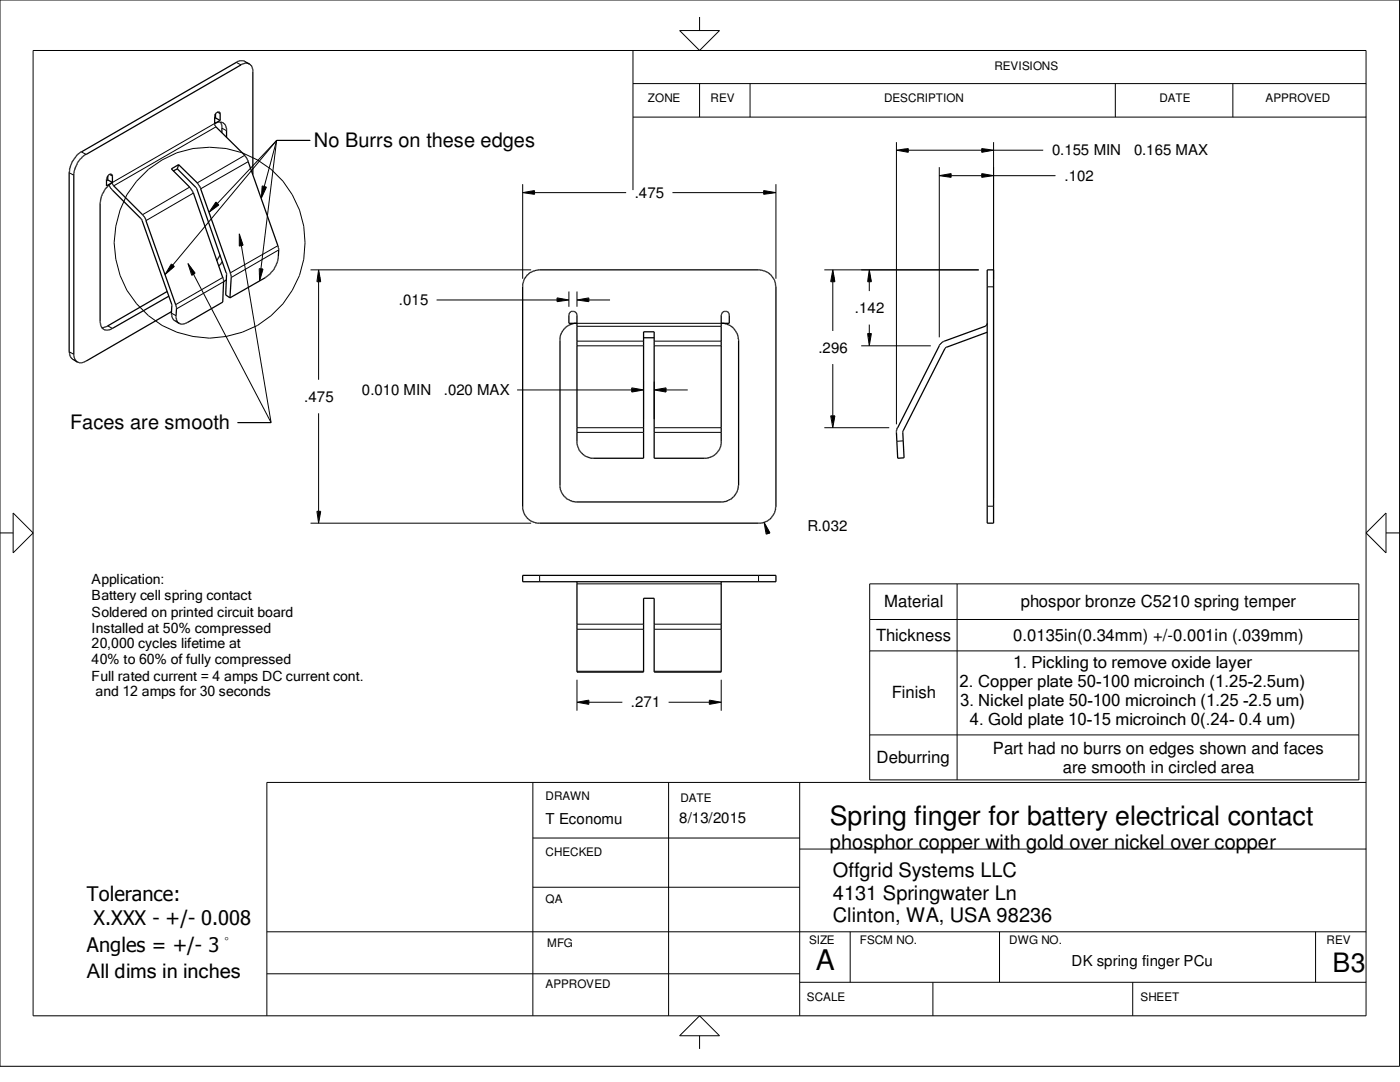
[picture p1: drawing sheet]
<svg xmlns="http://www.w3.org/2000/svg" width="279mm" height="216mm" viewBox="0 0 279 216" stroke-linecap="round" stroke-linejoin="round" font-family="sans-serif">
<g fill="none" stroke="#000" stroke-width=".25">
<path d="M49.8 12.8l-1.2-.7h-.8l-.6 .3-30.9 17.9a5.8 5.8 0 0 0-2.4 3.4l-.1 36.7 .3 1 1.3 .8M21.5 35.2l-.2 .5v1.4l1.1-.7M21.5 35.9v-.8l.2-.2a.45 .45 0 0 1 .7 .1l.1 1.9 6.3 6.3 .3 .6 6 17.1 .1 .7a4 4 0 0 0 0 2.3l.5 .6M21.5 35.9l.9 .5M21.5 35.9l-.2 .2M21.8 36.9l-.5 .5a5.6 5.6 0 0 0-1.3 3v24l.4 1.1 .6 .4 1-.1 11.7-6.7M21.8 36.9l.2 .6 6.3 6.3 6 17v2.4l.4 .7 1 .6M22.4 36.4l-.6 .5M35.4 33.7l3.7 3.6 .2 .4 5.9 16.7-.2 4.4 .9 .6M35.4 33.7l-.9 .4M35.6 32.9l-1.4 .8 3.8 3.8 .6 1 5.9 16.9 .1 .8M35.6 32.9l3.9 3.8 .5 .8 6.1 17.1v.8l-.2 4"/>
<path d="M35.6 32.9l-.2 .8M43 22.8l-.2 .2 .1 2.1 6 5.9 .6 1.1 6 17v2.1a6 6 0 0 1-.9 2.6l-1.6 1.6-7.1 4M43 23.5v-.8l.3-.3h.6v1.6M43 23.5l-.2 .1M43 23.5l.9 .5M43.9 24l-1.1 .6 .5-.2h1l.7 .5 .2 .7v1.8M44 24.4l.3 .6v1.5M50.5 34.8v-21a1.22 1.22 0 0 0-1-1.1l-.7-.1-.7 .3-30.9 17.9a5.2 5.2 0 0 0-2.5 3.7v36.6l.2 .6 .5 .5M33.4 58.2l-12 6.9-1.1 .3M43.9 50.9l-.6 1.1M44.4 52.2l-.7 .9M44.6 56.2l-.2 4.1-7.1 4.1-.7 .3-.9-.2"/>
<path d="M45.1 55.9l-.5 .3M105.2 54.9a4.1 4.1 0 0 1 2.2-1.1h44.3a3.5 3.5 0 0 1 3.2 3.3l-.1 44.2a3.4 3.4 0 0 1-1.8 2.8l-1 .3h-44.9l-1-.3-1-.9-.5-.8-.3-.8v-45l.3-.8zM197 53.8h1.3v50.6h-1.3zM34.3 62.1l-17.1 10-.8 .3h-.7l-.3-.2M114.6 64.5l-1.1 .4-.5 .3-1 1.3-.2 .8v30.1a3.8 3.8 0 0 0 2.9 2.8h29.7a3.5 3.5 0 0 0 3-3.3l-.1-29.3a3.4 3.4 0 0 0-1.8-2.7l-1-.4M115.1 64.5h-1.6v-1.8l.5-.6h.6l.5 .4v.2v25.9a3.9 3.9 0 0 0 2.8 2.8h10.5v-25.2h2.2v25.2h10.5l1.1-.3 1-.8 .5-.8 .2-.9v-25.8l.4-.6 .8-.1 .4 .6v1.8h-1.6M128.4 67.4h2.2M197 64.7l-.3 .4-8.3 3-.9 .6-8.5 16.8-.1 .8 .3 5.1h1.2l-.2-5.4 8.4-16.6 8.4-3.1M104.3 114.8h50.6v1.3h-50.6zM115.1 116.1v18h13.3v-14.7h2.2v14.7h13.3v-18"/>
</g>
<g fill="none" stroke="#000" stroke-width=".2">
<path d="M0 0h279.3v212.8h-279.3zM6.6 10.1h266v192.6h-266zM47.2 12.4l.9 .6M126.3 16.7h146.3M126.3 10.1v27.8M135.6 6.1h8l-4 4zM139.6 3.4v2.7M139.6 16.7v6.7M149.7 16.7v6.7M222.6 16.7v6.7M246 16.7v6.7M13.8 34.5l.9 .5"/>
<path d="M16.3 30.3l.9 .5M21.8 34.8l.6 .3M37.8 37.3l-9.4 5.5M38.6 38.5l-9.5 5.5M42.8 24.6l-20.4 11.8M43.1 25.3l-20.4 11.8M43.3 22.4l.6 .3M44.3 25.6l.9 .5M48.9 31l-9.5 5.5M49.5 32.3l-9.5 5.4M52.3 37.1l.9 .2-1 2.2zM55.2 28h6.7"/>
<path d="M55.2 28l-2.5 9.2M55.2 28l-11.9 12.6M55.2 28l-20.7 24.9M55.2 28l-3.1 25.7M104.3 36.7v18.9M104.3 38.4l2.4-.4v.8zM106.7 38.4h18.3M126.3 23.4h146.3M134.2 38.4h18.2M152.4 38l2.5 .4-2.5 .4zM154.9 36.7v18.9M178.9 28.4v56.3"/>
<path d="M178.9 30l2.4-.4v.8zM181.3 30h14.6M187.5 33.4v33.9M187.5 35.1l2.3-.5v.8zM189.8 35.1h6.1M195.9 29.6l2.4 .4-2.4 .4zM195.9 34.6l2.4 .5-2.4 .3zM198.3 28.4v70.9M198.3 30h9.9M198.3 35.1h12.4M34.2 52.7l.6 .5-1.9 1.6zM37.5 52.6l1.4 1.9-.6 .4z"/>
<path d="M38.6 54.7l15.5 29.6M43.1 40.3l.6 .6-2 1.4zM44.4 55.4l-9.3 5.4M44.6 56.2l-9.4 5.4M47.8 46.7l.7 2.2-.7 .2zM48.2 49l5.9 35.3M51.7 53.6l.8 .1-.7 2.3zM55.5 49l-9.5 5.4M55.6 49.9l-9.5 5.5M62 53.8h44M63.6 53.8l.4 2.4h-.8zM63.6 56.2v19.6"/>
<path d="M87.1 59.9h24.1M111.2 59.4l2.3 .5-2.3 .3zM113.5 58.2v3M115.1 58.2v3M115.1 59.9l2.4-.5v.8zM117.5 59.9h4.3M164.5 53.8h30.8M166.2 53.8l.4 2.4h-.8zM166.2 56.2v9.8M173.5 53.8l.4 2.4h-.8zM173.5 56.2v1.9M197 57.2h1.3"/>
<path d="M13.8 70.2l.9 .5M21.5 65l.9 .5M34.2 62.5l.9 .5M103.2 77.8h22.9M115.1 64.5h28.8M115.1 69h13.3M115.1 65.1h28.8M115.1 68.1h13.3M126.1 77.4l2.3 .4-2.3 .4zM128.4 76.1v7.6M130.6 69h13.3M130.6 68.1h13.3"/>
<path d="M130.6 76.1v7.6M130.6 77.8l2.3-.4v.8zM132.9 77.8h4.3M166.2 72.6v10.4M171.9 69h13.9M173.1 66.5h.8l-.4 2.5zM173.5 64.8v1.7M47.4 84.3h6.7M63.6 82.5v19.5M115.1 86.3h13.3M115.1 85.3h13.3M130.6 86.3h13.3"/>
<path d="M130.6 85.3h13.3M164.5 85.3h13M165.8 83h.8l-.4 2.3zM180.3 88l-1.3 .1M0 106.3h2.6M2.6 102.4l4 3.9-4 4zM62 104.4h44M63.2 102h.8l-.4 2.4zM107.7 114.8v1.3M115.1 116.5h28.8M151.4 114.8v1.3M152.5 104.2l1.2 2.1-.8 .3z"/>
<path d="M152.7 104.9l.5 1.6M173.6 116.5h97.6v39.1h-97.6zM191 116.5v39.1M197 101h1.3M276.6 102.4v7.9l-4-4zM276.6 106.3h2.7M115.1 135.6v6.2M115.1 124.5h13.3M115.1 125.6h13.3M115.1 133.9h13.3M130.6 124.5h13.3M130.6 125.6h13.3"/>
<path d="M130.6 133.9h13.3M141.6 139.7l2.3 .4-2.3 .4zM143.9 135.6v6.2M173.6 123.6h97.6M173.6 129.9h97.6M106.3 156.1v46.6M115.1 140.1l2.4-.4v.8zM117.5 140.1h6.7M133.4 140.1h8.2M133.4 156.1v46.6M159.6 156.1v46.6M173.6 146.6h97.6"/>
<path d="M272.6 156.1h-219.3v46.6M106.3 177h53.3M106.3 167.2h53.3M159.6 169.4h113M53.3 194.3h106.3M53.3 185.9h219.3M159.6 196h113M169.7 185.9v10.1M186.2 196v6.7M199.5 185.9v10.1M226.1 196v6.7M262.6 185.9v10.1"/>
<path d="M139.6 202.7l4 4h-8zM139.6 206.7v2.6"/>
<circle cx="41.9" cy="48.4" r="19.1"/>
</g>
<g fill="#000">
<path d="M52.3 37.2l.9 .1-1 2.1z" fill-rule="evenodd"/>
<path d="M104.3 38.4l2.4-.3v.7z" fill-rule="evenodd"/>
<path d="M152.4 38.1l2.5 .3-2.5 .4z" fill-rule="evenodd"/>
<path d="M178.9 30l2.4-.3v.7z" fill-rule="evenodd"/>
<path d="M187.5 35.1l2.3-.4v.7z" fill-rule="evenodd"/>
<path d="M195.9 29.7l2.4 .3-2.4 .4z" fill-rule="evenodd"/>
<path d="M195.9 34.7l2.4 .4-2.4 .3z" fill-rule="evenodd"/>
<path d="M34.2 52.7l-1.1 2 1.7-1.5zM33 54.7l.1 .1z" fill-rule="evenodd"/>
<path d="M37.6 52.7l1.3 1.7-.6 .5z" fill-rule="evenodd"/>
<path d="M43 40.5l-1.1 1.7 1.8-1.3-.5-.5zM41.8 42.2l.1 .1z" fill-rule="evenodd"/>
<path d="M47.8 46.7l.7 2.3-.7 .1z" fill-rule="evenodd"/>
<path d="M51.8 53.7h.7l-.7 2.3z" fill-rule="evenodd"/>
<path d="M63.6 53.9l.4 2.3h-.7z" fill-rule="evenodd"/>
<path d="M111.2 59.5l2.3 .4-2.3 .3z" fill-rule="evenodd"/>
<path d="M115.1 59.9l2.4-.4v.7z" fill-rule="evenodd"/>
<path d="M166.2 53.9l.4 2.3h-.7z" fill-rule="evenodd"/>
<path d="M173.5 53.9l.4 2.3h-.7z" fill-rule="evenodd"/>
<path d="M126.1 77.5l2.3 .3-2.3 .4z" fill-rule="evenodd"/>
<path d="M130.6 77.8l2.3-.3v.7z" fill-rule="evenodd"/>
<path d="M173.1 66.5h.8l-.4 2.5z" fill-rule="evenodd"/>
<path d="M165.8 83h.8l-.4 2.3z" fill-rule="evenodd"/>
<path d="M63.2 102h.8l-.4 2.4z" fill-rule="evenodd"/>
<path d="M152.6 104.4l1.1 2-.8 .2z" fill-rule="evenodd"/>
<path d="M115.1 140.1l2.4-.3v.7z" fill-rule="evenodd"/>
<path d="M141.6 139.8l2.3 .3-2.3 .4z" fill-rule="evenodd"/>
</g>
<text font-size="5.7" x="162.8" y="193.5">A</text>
<g font-size="5.3">
<text x="165.6" y="164.6">Spring finger for battery electrical contact</text>
<text x="265.9" y="194">B3</text>
</g>
<g font-size="4">
<text x="62.7" y="29.4">No Burrs on these edges</text>
<text x="14" y="85.7">Faces are smooth</text>
<text x="165.6" y="169.3">phosphor copper with gold over nickel over copper</text>
<text x="17.4" y="179.8">Tolerance:</text>
<text x="166.2" y="175.1">Offgrid Systems LLC</text>
<text x="166.2" y="179.6">4131 Springwater Ln</text>
<text x="18.6" y="184.7">X.XXX - +/- 0.008</text>
<text x="166.2" y="184.1">Clinton, WA, USA 98236</text>
<text x="17.4" y="190">Angles = +/- 3 _</text>
<text x="17.4" y="195.2">All dims in inches</text>
</g>
<g font-size="3.3">
<text x="176.4" y="121.2">Material</text>
<text x="203.7" y="121.2">phospor bronze C5210 spring temper</text>
<text x="174.8" y="127.8">Thickness</text>
<text x="202.2" y="127.8">0.0135in(0.34mm) +/-0.001in (.039mm)</text>
<text x="191.5" y="137.2">2. Copper plate 50-100 microinch (1.25-2.5um)</text>
<text x="202.2" y="133.4">1. Pickling to remove oxide layer</text>
<text x="178" y="139.4">Finish</text>
<text x="191.6" y="141">3. Nickel plate 50-100 microinch (1.25 -2.5 um)</text>
<text x="193.5" y="144.7">4. Gold plate 10-15 microinch 0(.24- 0.4 um)</text>
<text x="174.9" y="152.2">Deburring</text>
<text x="198.1" y="150.5">Part had no burrs on edges shown and faces</text>
<text x="212.1" y="154.2">are smooth in circled area</text>
</g>
<g font-size="3">
<text x="210" y="31">0.155 MIN</text>
<text x="226.3" y="31">0.165 MAX</text>
<text x="126.7" y="39.5">.475</text>
<text x="212.4" y="36.1">.102</text>
<text x="79.6" y="60.9">.015</text>
<text x="170.6" y="62.4">.142</text>
<text x="163.3" y="70.4">.296</text>
<text x="60.7" y="80.2">.475</text>
<text x="72.2" y="78.8">0.010 MIN</text>
<text x="88.6" y="78.8">.020 MAX</text>
<text x="161.1" y="105.9">R.032</text>
<text x="125.9" y="141.1">.271</text>
<text x="108.9" y="164.4">T Economu</text>
<text x="135.6" y="164.3">8/13/2015</text>
<text x="213.9" y="192.7">DK spring finger PCu</text>
</g>
<g font-size="2.8">
<text x="18.3" y="116.6">Application:</text>
<text x="18.3" y="119.8">Battery cell spring contact</text>
<text x="18.3" y="123">Soldered on printed circuit board</text>
<text x="18.3" y="126.2">Installed at 50% compressed</text>
<text x="18.3" y="129.4">20,000 cycles lifetime at</text>
<text x="18.3" y="132.6">40% to 60% of fully compressed</text>
<text x="18.3" y="135.8">Full rated current = 4 amps DC current cont.</text>
<text x="19.1" y="138.9">and 12 amps for 30 seconds</text>
</g>
<g font-size="2.3">
<text x="198.5" y="14">REVISIONS</text>
<text x="129.3" y="20.4">ZONE</text>
<text x="141.8" y="20.4">REV</text>
<text x="176.4" y="20.4">DESCRIPTION</text>
<text x="231.4" y="20.4">DATE</text>
<text x="252.6" y="20.4">APPROVED</text>
<text x="108.9" y="159.6">DRAWN</text>
<text x="135.8" y="159.9">DATE</text>
<text x="108.9" y="170.8">CHECKED</text>
<text x="108.9" y="180.1">QA</text>
<text x="109.2" y="189">MFG</text>
<text x="161.5" y="188.4">SIZE</text>
<text x="171.6" y="188.4">FSCM NO.</text>
<text x="201.4" y="188.4">DWG NO.</text>
<text x="264.8" y="188.4">REV</text>
<text x="108.9" y="197.1">APPROVED</text>
<text x="161" y="199.6">SCALE</text>
<text x="227.6" y="199.6">SHEET</text>
</g>
</svg>
